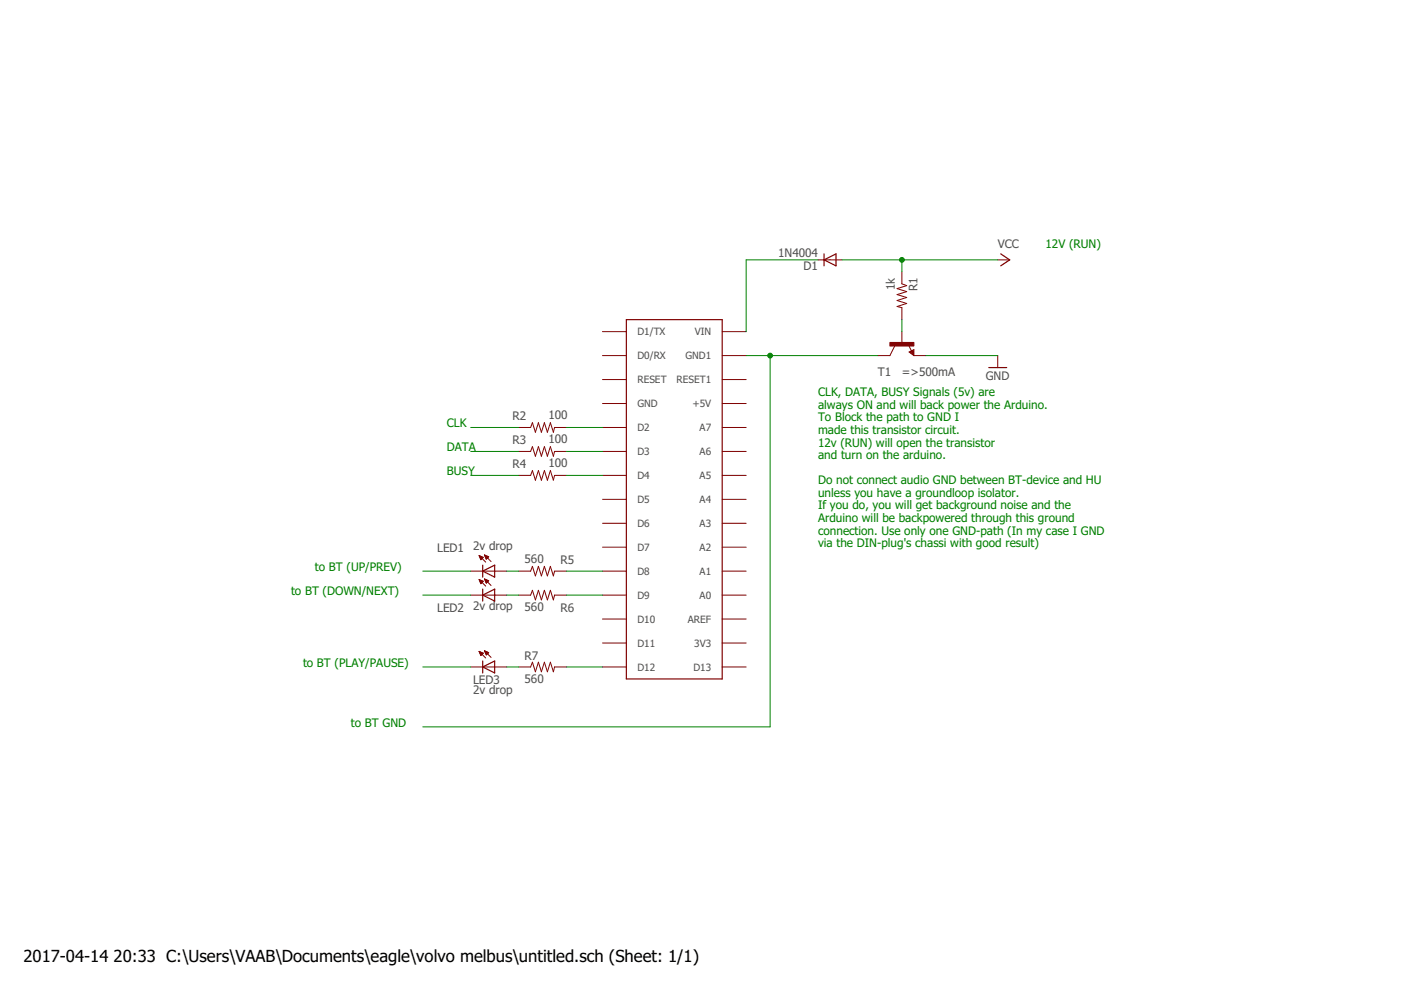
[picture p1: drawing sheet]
<svg xmlns="http://www.w3.org/2000/svg" width="297mm" height="210mm" viewBox="0 0 297 210" stroke-linecap="round" stroke-linejoin="round" font-family="sans-serif">
<path d="M174.7 55.1l2.5-1.3v2.6zM174.7 53.8v2.6M212.2 53.8l1.9 1.3-1.9 1.3M132.8 67.8h20.3v76.2h-20.3zM193.6 74.4v.7l-.6-.5 .5-.2v.4l-.2-.2M209.6 77.9h3.8M102.3 119.8v2.6M102.3 121.1l2.6-1.3v2.6zM102.3 124.9v2.5M102.3 126.2l2.6-1.3v2.5zM102.3 140.1v2.6M102.3 141.4l2.6-1.3v2.6z" fill="none" stroke="#800000" stroke-width=".25"/>
<g fill="none" stroke="#800000" stroke-width=".21">
<path d="M173.4 55.1h5.1M191.2 57.6v2.6l1 .4-2 .6 2 .6-2 .7 2 .6-2 .6 2 .6-2 .7 1 .2v2.6M211.5 55.1h2.6M127.7 70.3h5.1M127.7 75.4h5.1M153.1 70.3h5.1M153.1 75.4h5.1M189.7 73.4l-1 2h-2.6M191.2 70.3v2.6M192.6 73.2l.7 1.2M192.7 74.6l1.1-.5v1.3zM193.8 75.4h2.5"/>
<path d="M211.5 75.4v2.5M110 90.6h2.5l.4-1 .6 2.1 .7-2.1 .6 2.1 .6-2.1 .7 2.1 .6-2.1 .6 2.1 .3-1.1h2.5M110 95.7h2.5l.4-1 .6 2 .7-2 .6 2 .6-2 .7 2 .6-2 .6 2 .3-1h2.5M127.7 80.5h5.1M127.7 85.6h5.1M127.7 90.6h5.1M127.7 95.7h5.1M153.1 80.5h5.1M153.1 85.6h5.1M153.1 90.6h5.1M153.1 95.7h5.1M101.6 117.8l1.4 1.4"/>
<path d="M101.6 117.8l.9 .4-.5 .5zM101.6 117.9h.2M101.7 118h.4M101.7 118.1h.7M101.8 118.3h.6M101.8 118.4h.5M101.9 118.5h.3M101.9 118.6h.1M102.7 117.7l1.4 1.4M102.7 117.7l.9 .3-.5 .6zM102.8 117.8h.2M102.8 117.9h.4"/>
<path d="M102.9 118h.6M102.9 118.1h.6M103 118.3h.4M103 118.4h.3M103.1 118.5h.1M110 100.8h2.5l.4-1 .6 2 .7-2 .6 2 .6-2 .7 2 .6-2 .6 2 .3-1h2.5M127.7 100.8h5.1M127.7 105.9h5.1M127.7 111h5.1M127.7 116h5.1M153.1 100.8h5.1M153.1 105.9h5.1"/>
<path d="M153.1 111h5.1M153.1 116h5.1M99.8 121.1h7.6M99.8 126.2h7.6M101.6 122.9l1.4 1.4M101.6 122.9l.9 .4-.5 .5zM101.6 138.1l1.4 1.4M101.6 138.1l.9 .4M101.6 138.1l.4 .9 .5-.5M101.6 138.2h.1M101.6 123h.2M101.6 138.3h.4"/>
<path d="M101.7 123.1h.3M101.7 123.2h.6M101.7 138.4h.5M101.7 138.5h.7M101.8 123.3h.6M101.8 123.4h.5M101.8 138.6h.5M101.9 138.8h.3M101.9 123.6h.3M101.9 138.9h.2M101.9 123.7h.1M102.7 122.7l1.4 1.4"/>
<path d="M102.7 122.7l.9 .4-.5 .5zM102.7 138l1.4 1.4M102.7 138l.9 .4-.5 .5zM102.7 138h.1M102.8 122.9h.1M102.8 138.2h.3M102.8 123h.4M102.8 138.3h.6M102.9 123.1h.6M102.9 138.4h.7M102.9 123.2h.6M103 123.3h.4"/>
<path d="M103 138.5h.5M103 138.6h.3M103 123.4h.3M103.1 123.6h.1M103.1 138.8h.1M110 121.1h2.5l.4-1 .6 2 .7-2 .6 2 .6-2 .7 2 .6-2 .6 2 .3-1h2.5M110 126.2h2.5l.4-1 .6 2 .7-2 .6 2 .6-2 .7 2 .6-2 .6 2 .3-1h2.5M127.7 121.1h5.1M127.7 126.2h5.1M127.7 131.3h5.1M127.7 136.3h5.1M153.1 121.1h5.1"/>
<path d="M153.1 126.2h5.1M153.1 131.3h5.1M153.1 136.3h5.1M99.8 141.4h7.6M110 141.4h2.5l.4-1 .6 2 .7-2 .6 2 .6-2 .7 2 .6-2 .6 2 .3-1h2.5M127.7 141.4h5.1M153.1 141.4h5.1"/>
</g>
<path d="M188.7 72.6h5.1v.8h-5.1z" fill="#800000" stroke="#800000" stroke-width=".21"/>
<g fill="none" stroke="#008000" stroke-width=".21">
<path d="M173.4 55.1h-15.2v15.2M178.5 55.1h33M191.2 55.1v2.5M158.2 75.4h27.9M163.3 75.4v78.7h-73.7M191.2 67.8v2.5M196.3 75.4h15.2M99.8 90.6h10.2M99.8 95.7h10.2M120.1 90.6h7.6M120.1 95.7h7.6M99.8 100.8h10.2"/>
<path d="M120.1 100.8h7.6M89.6 121.1h10.2M89.6 126.2h10.2M107.4 121.1h2.6M107.4 126.2h2.6M120.1 121.1h7.6M120.1 126.2h7.6M89.6 141.4h10.2M107.4 141.4h2.6M120.1 141.4h7.6"/>
</g>
<g fill="#008000" stroke="#008000" stroke-width=".21">
<circle cx="163.3" cy="75.4" r=".51"/>
<circle cx="191.2" cy="55.1" r=".51"/>
</g>
<g font-size="3.5">
<text x="5" y="203.9">2017-04-14</text>
<text x="24.1" y="203.9">20:33 C:\Users\VAAB\Documents\eagle\volvo melbus\untitled.sch (Sheet: 1/1)</text>
</g>
<g font-size="2.5" fill="#505050">
<text x="211.5" y="52.6">VCC</text>
<text x="165" y="54.6">1N4004</text>
<text x="170.4" y="57.3">D1</text>
<text x="189.7" y="61.5" transform="rotate(-90 189.7 61.5)">1k</text>
<text x="194.5" y="61.8" transform="rotate(-90 194.5 61.8)">R1</text>
<text x="186.1" y="79.7">T1</text>
<text x="191.2" y="79.7">=&gt;500mA</text>
<text x="209" y="80.5">GND</text>
<text x="108.7" y="89.1">R2</text>
<text x="116.3" y="88.9">100</text>
<text x="108.7" y="94.2">R3</text>
<text x="116.3" y="93.9">100</text>
<text x="108.7" y="99.3">R4</text>
<text x="116.3" y="99">100</text>
<text x="92.7" y="117">LED1</text>
<text x="100.3" y="116.7">2v drop</text>
<text x="111.2" y="119.3">560</text>
<text x="118.8" y="119.6">R5</text>
<text x="92.7" y="129.7">LED2</text>
<text x="100.3" y="129.4">2v drop</text>
<text x="111.2" y="129.5">560</text>
<text x="118.8" y="129.8">R6</text>
<text x="111.2" y="139.9">R7</text>
<text x="100.3" y="147.1">2v drop</text>
<text x="100.3" y="145">LED3</text>
<text x="111.2" y="144.7">560</text>
</g>
<g font-size="2.5" fill="#008000">
<text x="221.7" y="52.6">12V (RUN)</text>
<text x="173.4" y="84">CLK, DATA, BUSY Signals (5v) are</text>
<text x="173.4" y="86.7">always ON and will back power the Arduino.</text>
<text x="173.4" y="89.4">To Block the path to GND I</text>
<text x="94.7" y="90.6">CLK</text>
<text x="94.7" y="95.7">DATA</text>
<text x="173.4" y="92">made this transistor circuit.</text>
<text x="173.4" y="94.7">12v (RUN) will open the transistor</text>
<text x="94.7" y="100.8">BUSY</text>
<text x="173.4" y="97.4">and turn on the arduino.</text>
<text x="173.4" y="102.7">Do not connect audio GND between BT-device and HU</text>
<text x="173.4" y="105.4">unless you have a groundloop isolator.</text>
<text x="173.4" y="108">If you do, you will get background noise and the</text>
<text x="173.4" y="110.7">Arduino will be backpowered through this ground</text>
<text x="173.4" y="113.4">connection. Use only one GND-path (In my case I GND</text>
<text x="173.4" y="116">via the DIN-plug's chassi with good result)</text>
<text x="66.8" y="121.1">to BT (UP/PREV)</text>
<text x="61.7" y="126.2">to BT (DOWN/NEXT)</text>
<text x="64.2" y="141.4">to BT (PLAY/PAUSE)</text>
<text x="74.4" y="154.1">to BT GND</text>
</g>
<g font-size="2.1" fill="#505050">
<text x="135.1" y="71.1">D1/TX</text>
<text x="147.3" y="71.1">VIN</text>
<text x="135.1" y="76.2">D0/RX</text>
<text x="145.3" y="76.2">GND1</text>
<text x="135.1" y="81.2">RESET</text>
<text x="143.4" y="81.2">RESET1</text>
<text x="135.1" y="86.3">GND</text>
<text x="146.8" y="86.3">+5V</text>
<text x="135.1" y="91.4">D2</text>
<text x="148.3" y="91.4">A7</text>
<text x="135.1" y="96.5">D3</text>
<text x="135.1" y="101.6">D4</text>
<text x="148.3" y="96.5">A6</text>
<text x="148.3" y="101.6">A5</text>
<text x="135.1" y="106.6">D5</text>
<text x="148.3" y="106.6">A4</text>
<text x="135.1" y="111.7">D6</text>
<text x="148.3" y="111.7">A3</text>
<text x="135.1" y="116.8">D7</text>
<text x="148.3" y="116.8">A2</text>
<text x="135.1" y="121.9">D8</text>
<text x="148.3" y="121.9">A1</text>
<text x="135.1" y="126.9">D9</text>
<text x="148.3" y="126.9">A0</text>
<text x="135.1" y="132">D10</text>
<text x="135.1" y="137.1">D11</text>
<text x="145.8" y="132">AREF</text>
<text x="147.2" y="137.1">3V3</text>
<text x="135.1" y="142.2">D12</text>
<text x="147" y="142.2">D13</text>
</g>
</svg>
